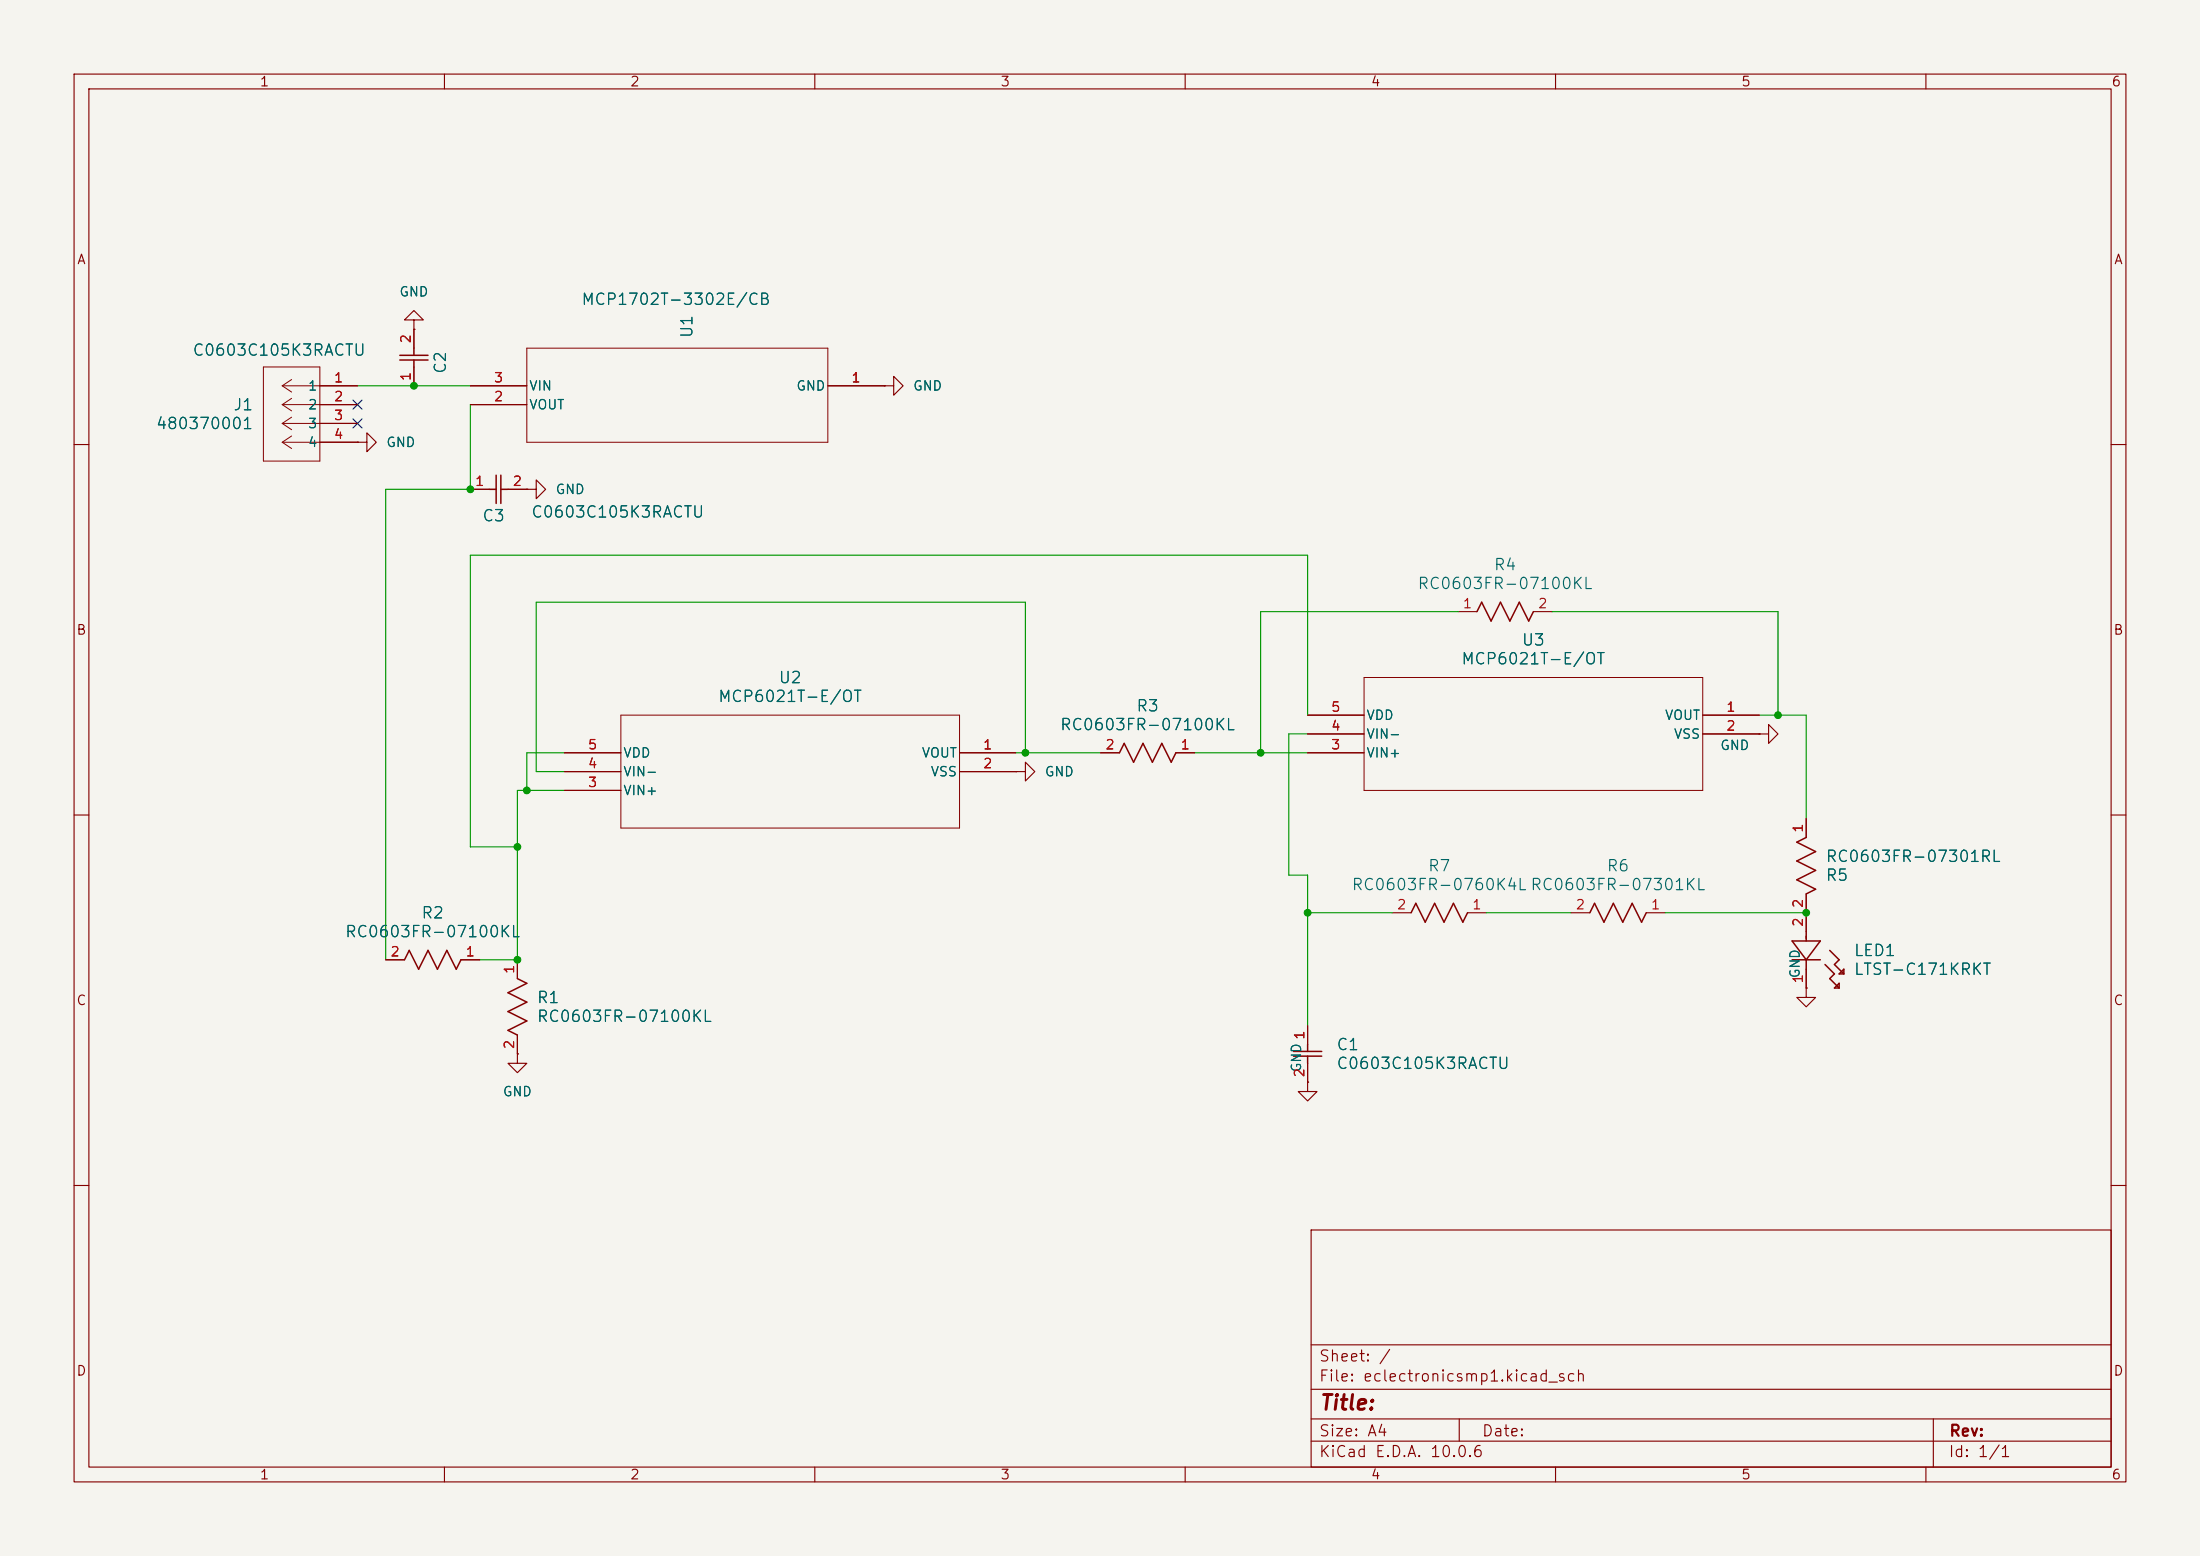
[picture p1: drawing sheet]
<svg xmlns="http://www.w3.org/2000/svg" width="297mm" height="210mm" viewBox="0 0 297 210" stroke-linecap="round" stroke-linejoin="round" font-family="sans-serif">
<path d="M0 0h297v210h-297z" fill="#f5f4ef" stroke="#f5f4ef" stroke-width=".14"/>
<g fill="none" stroke="#840000" stroke-width=".15">
<path d="M10 10h277v190h-277zM12 12h273v186h-273zM60 10v2M110 10v2M160 10v2M210 10v2M260 10v2M43.2 52.1h5.1M43.2 54.6h5.1M43.2 57.2h5.1M43.2 59.7h5.1M48.3 59.7h1.2v-1.3l1.3 1.3-1.3 1.3v-1.3"/>
<path d="M48.3 59.7h.1M55.9 43.2h1.2l-1.2-1.3-1.3 1.3h1.3v1.3M55.9 44.5h.1M55.9 44.5v2.5M55.9 49.5v2.6M63.5 52.1h7.6M63.5 54.6h7.6M111.8 52.1h7.6M119.4 52.1h1.2v-1.3l1.3 1.3-1.3 1.2v-1.2M119.4 52.1h.1M10 60h2M63.5 66h2.5"/>
<path d="M68.6 66h2.5M71.1 66h1.3v-1.2l1.3 1.2-1.3 1.3v-1.3M71.1 66h.1M285 60h2M176.5 96.5h7.6M176.5 99.1h7.6M196.8 82.6h2.6M207 82.6h2.5M229.9 96.5h7.6M229.9 99.1h7.6M237.5 99.1h1.3v-1.3l1.2 1.3-1.2 1.2v-1.2M237.5 99.1h.1"/>
<path d="M10 110h2M76.2 101.6h7.6M76.2 104.1h7.6M76.2 106.7h7.6M129.5 101.6h7.7M129.5 104.1h7.7M137.2 104.1h1.2v-1.2l1.3 1.2-1.3 1.3v-1.3M137.2 104.1h.1M148.6 101.6h2.5M158.7 101.6h2.6M176.5 101.6h7.6M243.8 110.5v2.5"/>
<path d="M285 110h2M52.1 129.5h2.5M62.2 129.5h2.6M69.8 129.5v2.6M69.8 139.7v2.5M176.5 138.4v2.6M188 123.2h2.5M198.1 123.2h2.6M212.1 123.2h2.5M222.2 123.2h2.6M243.8 133.4v1.2h1.3l-1.3 1.3-1.2-1.3h1.2M243.8 133.4h.1"/>
<path d="M243.8 120.7v5M243.8 130.8v2.6M69.8 142.2v1.3h1.3l-1.3 1.3-1.2-1.3h1.2M69.8 142.2h.1M176.5 146.1v1.2h1.3l-1.3 1.3-1.2-1.3h1.2M176.5 146.1h.1M176.5 143.5v2.6M10 160h2M177 166h108v32h-108zM285 160h2M60 198v2M110 198v2"/>
<path d="M160 198v2M177 194.5h108M177 191.5h108M177 187.5h108M177 181.5h108M197 191.5v3M210 198v2M260 198v2M261 191.5v6.5"/>
</g>
<g fill="none" stroke="#840000" stroke-width=".14">
<path d="M35.6 49.5h7.6v12.7h-7.6zM38.1 52.1h5.1M38.1 52.1l1.3 .8M38.1 54.6h5.1M38.1 54.6l1.3 .9M38.1 57.2h5.1M38.1 57.2l1.3 .8M38.1 59.7h5.1M38.1 59.7l1.3 .8M39.4 51.2l-1.3 .9M39.4 53.8l-1.3 .8M39.4 56.3l-1.3 .9"/>
<path d="M39.4 58.8l-1.3 .9M71.1 47h40.7v12.7h-40.7zM83.8 96.5h45.7v15.3h-45.7zM184.1 91.4h45.8v15.3h-45.8z"/>
</g>
<g fill="none" stroke="#840000" stroke-width=".2">
<path d="M54 48.6h3.8M54 48h3.8M55.9 47v1M55.9 48.6v.9M66 66h1M67 64.1v3.8M67.6 66h1M67.6 64.1v3.8M199.4 82.6l.6-1.3 1.3 2.5 1.3-2.5 1.2 2.5 1.3-2.5 1.3 2.5 .6-1.2M151.1 101.6l.7-1.3 1.2 2.6 1.3-2.6 1.3 2.6 1.2-2.6 1.3 2.6 .6-1.3M243.8 113l-1.2 .7 2.5 1.2-2.5 1.3 2.5 1.3-2.5 1.2 2.5 1.3-1.3 .7M54.6 129.5l.6-1.2 1.3 2.5 1.3-2.5 1.3 2.5 1.2-2.5 1.3 2.5 .6-1.3"/>
<path d="M69.8 132.1l1.3 .6-2.5 1.3 2.5 1.3-2.5 1.2 2.5 1.3-2.5 1.3 1.2 .6M190.5 123.2l.6-1.3 1.3 2.6 1.3-2.6 1.2 2.6 1.3-2.6 1.3 2.6 .6-1.3M214.6 123.2l.7-1.3 1.2 2.6 1.3-2.6 1.3 2.6 1.2-2.6 1.3 2.6 .6-1.3M241.9 127h3.8l-1.9 2.5zM241.9 129.5h3.8M243.8 125.7v1.3M243.8 129.5v1.3M246.4 130.2l1.2 1.2-.6 .7 1.3 1.3M247 128.3l1.3 1.2-.7 .7 1.3 1.2M247.6 133.4l.7-.7v.7zM248.3 131.4l.6-.6v.6zM174.6 141.9h3.8"/>
<path d="M174.6 142.5h3.8M176.5 141v.9M176.5 142.5v1"/>
</g>
<g fill="none" stroke="#009600" stroke-width=".15">
<path d="M48.3 52.1h15.2M63.5 54.6v11.4h-11.4v63.5M176.5 96.5v-21.6h-113v39.4h6.3M176.5 99.1h-2.5v19h2.5v20.3M196.8 82.6h-26.6v19M209.5 82.6h30.5v13.9M237.5 96.5h6.3v14M76.2 106.7h-6.4v22.8h-5M76.2 101.6h-5.1v5.1M137.2 101.6h11.4M138.4 101.6v-20.3h-66v22.8h3.8M161.3 101.6h15.2"/>
<path d="M176.5 123.2h11.5M200.7 123.2h11.4M224.8 123.2h19"/>
</g>
<path d="M47.7 56.5l1.2 1.3M47.7 54l1.2 1.2M48.9 56.5l-1.2 1.3M48.9 54l-1.2 1.2" fill="none" stroke="#000084" stroke-width=".15"/>
<g fill="#009600" stroke="#009600" stroke-width=".14">
<circle cx="63.5" cy="66" r=".46"/>
<circle cx="55.9" cy="52.1" r=".46"/>
<circle cx="69.8" cy="114.3" r=".46"/>
<circle cx="69.8" cy="129.5" r=".46"/>
<circle cx="138.4" cy="101.6" r=".46"/>
<circle cx="71.1" cy="106.7" r=".46"/>
<circle cx="243.8" cy="123.2" r=".46"/>
<circle cx="176.5" cy="123.2" r=".46"/>
<circle cx="170.2" cy="101.6" r=".46"/>
<circle cx="240" cy="96.5" r=".46"/>
</g>
<text font-size="2" fill="#840000" x="178" y="190.8">Title:</text>
<g font-size="1.5" fill="#006464">
<text x="78.4" y="41.5">MCP1702T-3302E/CB</text>
<text x="93.9" y="45.7" transform="rotate(-90 93.9 45.7)">U1</text>
<text x="25.9" y="48.4">C0603C105K3RACTU</text>
<text x="60.6" y="50.6" transform="rotate(-90 60.6 50.6)">C2</text>
<text x="20.9" y="58.3">480370001</text>
<text x="31.4" y="55.8">J1</text>
<text x="65" y="70.8">C3</text>
<text x="71.6" y="70.2">C0603C105K3RACTU</text>
<text x="201.6" y="77.4">R4</text>
<text x="191.3" y="79.9">RC0603FR-07100KL</text>
<text x="205.3" y="87.5">U3</text>
<text x="96.8" y="95.1">MCP6021T-E/OT</text>
<text x="105" y="92.6">U2</text>
<text x="197.2" y="90.1">MCP6021T-E/OT</text>
<text x="143" y="98.9">RC0603FR-07100KL</text>
<text x="153.3" y="96.4">R3</text>
<text x="192.7" y="118">R7</text>
<text x="216.8" y="118">R6</text>
<text x="246.4" y="119.3">R5</text>
<text x="246.4" y="116.7">RC0603FR-07301RL</text>
<text x="56.8" y="124.3">R2</text>
<text x="182.4" y="120.5">RC0603FR-0760K4L RC0603FR-07301KL</text>
<text x="46.5" y="126.9">RC0603FR-07100KL</text>
<text x="250.2" y="129.4">LED1</text>
<text x="250.2" y="132">LTST-C171KRKT</text>
<text x="72.4" y="135.8">R1</text>
<text x="72.4" y="138.3">RC0603FR-07100KL</text>
<text x="180.3" y="142.1">C1</text>
<text x="180.3" y="144.7">C0603C105K3RACTU</text>
</g>
<g font-size="1.5" fill="#840000">
<text x="178" y="184.1">Sheet: /</text>
<text x="178" y="186.8">File: eclectronicsmp1.kicad_sch</text>
<text x="178" y="197">KiCad E.D.A. 10.0.6</text>
<text x="178" y="194.2">Size: A4</text>
<text x="200" y="194.2">Date:</text>
<text x="263" y="197">Id: 1/1</text>
<text x="263" y="194.2">Rev:</text>
</g>
<g font-size="1.3" fill="#840000">
<text x="35" y="12">1</text>
<text x="85" y="12">2</text>
<text x="135" y="12">3</text>
<text x="185" y="12">4</text>
<text x="235" y="12">5</text>
<text x="285" y="12">6</text>
<text x="10.3" y="36">A</text>
<text x="285.3" y="36">A</text>
<text x="10.2" y="86">B</text>
<text x="285.2" y="86">B</text>
<text x="10.2" y="136">C</text>
<text x="285.2" y="136">C</text>
<text x="10.2" y="186">D</text>
<text x="285.2" y="186">D</text>
<text x="35" y="200">1</text>
<text x="85" y="200">2</text>
<text x="135" y="200">3</text>
<text x="185" y="200">4</text>
<text x="235" y="200">5</text>
<text x="285" y="200">6</text>
</g>
<g font-size="1.3" fill="#006464">
<text x="53.8" y="40.3">GND</text>
<text x="41.5" y="53">1</text>
<text x="71.3" y="53">VIN</text>
<text x="107.4" y="53">GND</text>
<text x="123.2" y="53">GND</text>
<text x="41.5" y="55.6">2</text>
<text x="41.5" y="58.1">3</text>
<text x="71.3" y="55.6">VOUT</text>
<text x="41.5" y="60.7">4</text>
<text x="52.1" y="60.7">GND</text>
<text x="74.9" y="67">GND</text>
<text x="184.4" y="100">VIN-</text>
<text x="184.4" y="97.5">VDD</text>
<text x="224.7" y="97.5">VOUT</text>
<text x="225.9" y="100">VSS</text>
<text x="232.1" y="101.5">GND</text>
<text x="84" y="107.6">VIN+</text>
<text x="84" y="105.1">VIN-</text>
<text x="84" y="102.6">VDD</text>
<text x="124.3" y="102.6">VOUT</text>
<text x="125.6" y="105.1">VSS</text>
<text x="141" y="105.1">GND</text>
<text x="184.4" y="102.6">VIN+</text>
<text x="243.3" y="132.1" transform="rotate(-90 243.3 132.1)">GND</text>
<text x="67.8" y="148.3">GND</text>
<text x="176" y="144.8" transform="rotate(-90 176 144.8)">GND</text>
</g>
<g font-size="1.3" fill="#a90000">
<text x="55.7" y="46.5" transform="rotate(-90 55.7 46.5)">2</text>
<text x="45" y="51.9">1</text>
<text x="55.7" y="51.5" transform="rotate(-90 55.7 51.5)">1</text>
<text x="66.6" y="51.9">3</text>
<text x="114.8" y="51.9">1</text>
<text x="45" y="54.5">2</text>
<text x="45" y="57">3</text>
<text x="45" y="59.6">4</text>
<text x="66.6" y="54.5">2</text>
<text x="64" y="65.9">1</text>
<text x="69.1" y="65.9">2</text>
<text x="197.4" y="82.4">1</text>
<text x="207.5" y="82.4">2</text>
<text x="79.3" y="101.5">5</text>
<text x="132.6" y="101.5">1</text>
<text x="149.1" y="101.5">2</text>
<text x="159.3" y="101.5">1</text>
<text x="179.6" y="101.5">3</text>
<text x="179.6" y="98.9">4</text>
<text x="179.6" y="96.4">5</text>
<text x="232.9" y="96.4">1</text>
<text x="232.9" y="98.9">2</text>
<text x="79.3" y="106.5">3</text>
<text x="79.3" y="104">4</text>
<text x="132.6" y="104">2</text>
<text x="243.7" y="112.5" transform="rotate(-90 243.7 112.5)">1</text>
<text x="188.5" y="123.1">2</text>
<text x="198.7" y="123.1">1</text>
<text x="212.6" y="123.1">2</text>
<text x="222.8" y="123.1">1</text>
<text x="243.7" y="125.2" transform="rotate(-90 243.7 125.2)">2</text>
<text x="243.7" y="122.7" transform="rotate(-90 243.7 122.7)">2</text>
<text x="52.6" y="129.4">2</text>
<text x="62.8" y="129.4">1</text>
<text x="69.7" y="131.5" transform="rotate(-90 69.7 131.5)">1</text>
<text x="243.7" y="132.8" transform="rotate(-90 243.7 132.8)">1</text>
<text x="69.7" y="141.7" transform="rotate(-90 69.7 141.7)">2</text>
<text x="176.4" y="140.4" transform="rotate(-90 176.4 140.4)">1</text>
<text x="176.4" y="145.5" transform="rotate(-90 176.4 145.5)">2</text>
</g>
</svg>
